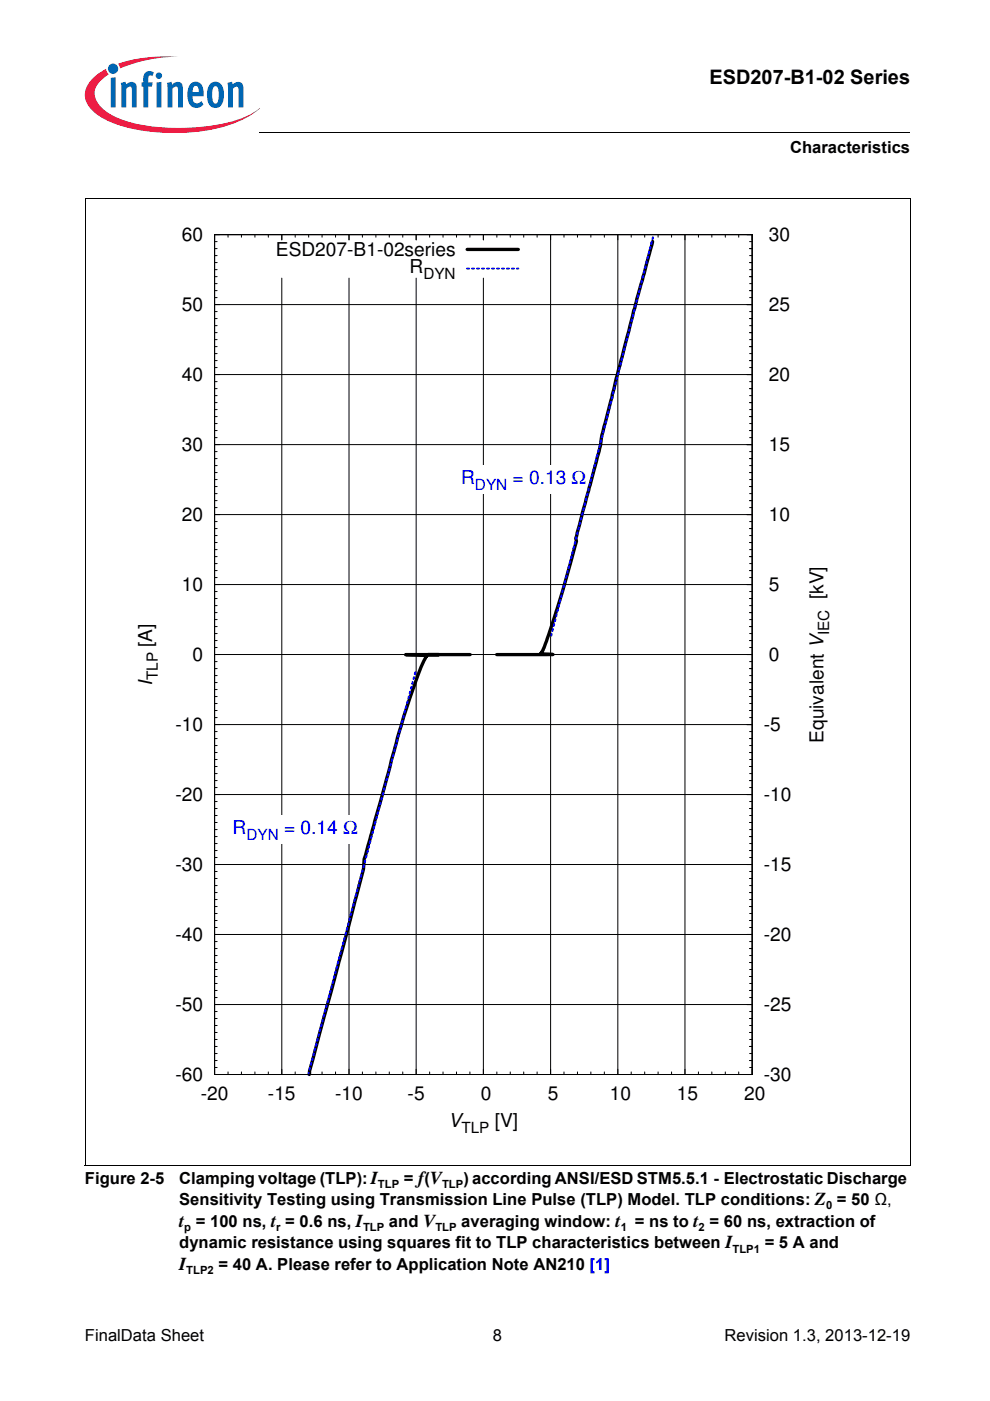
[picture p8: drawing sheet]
<svg xmlns="http://www.w3.org/2000/svg" width="210mm" height="297mm" viewBox="0 0 210 297" stroke-linecap="round" stroke-linejoin="round" font-family="sans-serif">
<circle cx="24" cy="14.6" r="1.09" fill="#0066b3"/>
<g fill="#ed1941">
<path d="M25 13.5l.8-.2a32.7 32.7 0 0 1 12-1.3 32.2 32.2 0 0 0-11.7 2.2l-.7 .3z"/>
<path d="M19.4 16.9a11.2 11.2 0 0 1 3.1-2.3l.2 .7 .4 .5a5 5 0 0 0-3 4.2 6 6 0 0 0 3.4 4.3 31.7 31.7 0 0 0 16 2.8 31.9 31.9 0 0 0 14-3.1l1.6-1.1a18.8 18.8 0 0 1-9.4 4.4 42.6 42.6 0 0 1-20.9-.9 11.1 11.1 0 0 1-6.5-4.7 4.3 4.3 0 0 1 1.1-4.8z"/>
</g>
<g fill="#0066b3">
<path d="M23.5 16.5l1-.1v6.4h-1z"/>
<path d="M25.6 17.6l1-.3 .1 .7a1.22 1.22 0 0 1 1.5-.6 1.22 1.22 0 0 1 .8 1.3v4.1h-1l-.1-4.2a.42 .42 0 0 0-.6-.2l-.5 .4v4h-1.1z"/>
<path d="M30.9 15.3l.8-.2 .7 .1 .2 .2-.3 .8-.1-.1a.47 .47 0 0 0-.7 .2l-.1 1.2h1l-.2 .9h-.8v4.4h-1v-4.4h-.4v-.9h.4v-.7a1.77 1.77 0 0 1 .5-1.5z"/>
<path d="M35.4 17.6l1-.3 .1 .7a1.22 1.22 0 0 1 1.4-.6 1.22 1.22 0 0 1 .9 1.3v4.1h-1.1v-4.2a.42 .42 0 0 0-.6-.2l-.5 .4v4h-1.1z"/>
<path d="M48.2 17.6l1-.3 .1 .7a1.22 1.22 0 0 1 1.5-.6 1.22 1.22 0 0 1 .8 1.3v4.1h-1l-.1-4.2a.42 .42 0 0 0-.6-.2l-.5 .4v4h-1z"/>
<path d="M33 16a.7 .7 0 0 1 1.4 0 .7 .7 0 0 1-1.4 0zM33.2 17.5l1-.1v5.4h-1z"/>
<path d="M40.5 17.7a1.6 1.6 0 0 1 1.7-.2 1.6 1.6 0 0 1 .9 1.5l.1 1.4h-2.4a1.09 1.09 0 0 0 .3 1.2 1.09 1.09 0 0 0 1.1 .2l.5-.4 .4 .8a1.88 1.88 0 0 1-2.2 .6 1.88 1.88 0 0 1-1.1-2v-1.7l.2-.8zM41.1 18.4l-.3 1.2h1.3v-.8a.58 .58 0 0 0-.4-.6 .58 .58 0 0 0-.6 .2z"/>
<path d="M44.7 17.6a1.77 1.77 0 0 1 1.9 0 1.77 1.77 0 0 1 .9 1.8v1.3a1.96 1.96 0 0 1-2.4 2.1 2.94 2.94 0 0 1-1.2-3.3 2.79 2.79 0 0 1 .8-1.9zM45.3 18.4a4.3 4.3 0 0 0 0 3.4l.4 .2a1.54 1.54 0 0 0 .7-1.9v-.4a1.19 1.19 0 0 0-.7-1.4z"/>
</g>
<path d="M55 28v.1z" fill="#000"/>
<path d="M55 28h137.9" fill="none" stroke="#000" stroke-width=".21"/>
<path d="M18 29h46v5h-46z" fill="#fff"/>
<g fill="none" stroke="#000" stroke-width=".21">
<path d="M45.5 58.7h.5M45.5 57.2h.5M45.5 55.7h.5M45.5 54.2h.5M45.5 52.7h.5M45.5 51.2h.5M45.5 49.7h114v178.1h-114zM48.4 49.7v.6M51.2 49.7v.6M54 49.7v.6M56.9 49.7v.6M59.7 49.7v1.2"/>
<path d="M59.7 59v168.8M62.6 49.7v.6M65.4 49.7v.6M68.3 49.7v.6M71.1 49.7v.6M74 49.7v1.2M74 59v168.8M76.8 49.7v.6M79.7 49.7v.6M82.5 49.7v.6M85.4 49.7v.6M88.2 49.7v1.2"/>
<path d="M88.2 59v168.8M91.1 49.7v.6M93.9 49.7v.6M96.8 49.7v.6M99.6 49.7v.6M102.5 49.7v1.2M102.5 59v168.8M105.3 49.7v.6M108.2 49.7v.6M111 49.7v.6M113.9 49.7v.6M116.7 49.7v178.1"/>
<path d="M119.6 49.7v.6M122.4 49.7v.6M125.3 49.7v.6M128.1 49.7v.6M131 49.7v178.1M133.8 49.7v.6M136.7 49.7v.6M139.5 49.7v.6M142.4 49.7v.6M145.2 49.7v178.1M148.1 49.7v.6M150.9 49.7v.6"/>
<path d="M153.8 49.7v.6M156.6 49.7v.6M158.9 58.7h.6M158.9 57.2h.6M158.9 55.7h.6M158.9 54.2h.6M158.9 52.7h.6M158.9 51.2h.6M45.5 76.5h.5M45.5 75h.5M45.5 73.5h.5M45.5 72h.5"/>
<path d="M45.5 70.5h.5M45.5 69h.5M45.5 67.5h.5M45.5 66.1h.5M45.5 61.6h.5M45.5 60.1h.5M45.5 79.4h114M45.5 77.9h.5M45.5 64.6h114M45.5 63.1h.5M158.9 77.9h.6M158.9 76.5h.6"/>
<path d="M158.9 75h.6M158.9 73.5h.6M158.9 72h.6M158.9 70.5h.6M158.9 69h.6M158.9 67.5h.6M158.9 66.1h.6M158.9 63.1h.6M158.9 61.6h.6M158.9 60.1h.6M45.5 98.7h.5M45.5 97.2h.5"/>
<path d="M45.5 95.7h.5M45.5 91.3h.5M45.5 89.8h.5M45.5 88.3h.5M45.5 86.8h.5M45.5 85.4h.5M45.5 83.9h.5M45.5 82.4h.5M45.5 80.9h.5M45.5 94.3h114M45.5 92.8h.5M158.9 98.7h.6"/>
<path d="M158.9 97.2h.6M158.9 95.7h.6M158.9 92.8h.6M158.9 91.3h.6M158.9 89.8h.6M158.9 88.3h.6M158.9 86.8h.6M158.9 85.4h.6M158.9 83.9h.6M158.9 82.4h.6M158.9 80.9h.6M45.5 119.5h.5"/>
<path d="M45.5 118h.5M45.5 116.5h.5M45.5 115h.5M45.5 113.5h.5M45.5 112.1h.5M45.5 110.6h.5M45.5 106.1h.5M45.5 104.7h.5M45.5 103.2h.5M45.5 101.7h.5M45.5 100.2h.5M45.5 109.1h114"/>
<path d="M45.5 107.6h.5M158.9 119.5h.6M158.9 118h.6M158.9 116.5h.6M158.9 115h.6M158.9 113.5h.6M158.9 112.1h.6M158.9 110.6h.6M158.9 107.6h.6M158.9 106.1h.6M158.9 104.7h.6M158.9 103.2h.6"/>
<path d="M158.9 101.7h.6M158.9 100.2h.6M45.5 135.8h.5M45.5 134.3h.5M45.5 132.8h.5M45.5 131.4h.5M45.5 129.9h.5M45.5 128.4h.5M45.5 126.9h.5M45.5 125.4h.5M45.5 121h.5M45.5 138.8h114"/>
<path d="M45.5 137.3h.5M45.5 123.9h114M45.5 122.5h.5M158.9 137.3h.6M158.9 135.8h.6M158.9 134.3h.6M158.9 132.8h.6M158.9 131.4h.6M158.9 129.9h.6M158.9 128.4h.6M158.9 126.9h.6M158.9 125.4h.6"/>
<path d="M158.9 122.5h.6M158.9 121h.6M45.5 159.6h.5M45.5 158.1h.5M45.5 156.6h.5M45.5 155.1h.5M45.5 150.6h.5M45.5 149.2h.5M45.5 147.7h.5M45.5 146.2h.5M45.5 144.7h.5M45.5 143.2h.5"/>
<path d="M45.5 141.8h.5M45.5 140.3h.5M45.5 153.6h114M45.5 152.1h.5M158.9 159.6h.6M158.9 158.1h.6M158.9 156.6h.6M158.9 155.1h.6M158.9 152.1h.6M158.9 150.6h.6M158.9 149.2h.6M158.9 147.7h.6"/>
<path d="M158.9 146.2h.6M158.9 144.7h.6M158.9 143.2h.6M158.9 141.8h.6M158.9 140.3h.6M45.5 178.8h.5M45.5 177.4h.5M45.5 175.9h.5M45.5 174.4h.5M45.5 172.9h.5M45.5 171.4h.5M45.5 169.9h.5"/>
<path d="M45.5 165.5h.5M45.5 164h.5M45.5 162.5h.5M45.5 161h.5M45.5 168.5h114M45.5 167h.5M158.9 178.8h.6M158.9 177.4h.6M158.9 175.9h.6M158.9 174.4h.6M158.9 172.9h.6M158.9 171.4h.6"/>
<path d="M158.9 169.9h.6M158.9 167h.6M158.9 165.5h.6M158.9 164h.6M158.9 162.5h.6M158.9 161h.6M45.5 199.6h.5M45.5 195.2h.5M45.5 193.7h.5M45.5 192.2h.5M45.5 190.7h.5M45.5 189.2h.5"/>
<path d="M45.5 187.8h.5M45.5 186.3h.5M45.5 184.8h.5M45.5 180.3h.5M45.5 198.1h114M45.5 196.6h.5M45.5 183.3h114M45.5 181.8h.5M158.9 199.6h.6M158.9 196.6h.6M158.9 195.2h.6M158.9 193.7h.6"/>
<path d="M158.9 192.2h.6M158.9 190.7h.6M158.9 189.2h.6M158.9 187.8h.6M158.9 186.3h.6M158.9 184.8h.6M158.9 181.8h.6M158.9 180.3h.6M45.5 218.9h.5M45.5 217.4h.5M45.5 215.9h.5M45.5 214.5h.5"/>
<path d="M45.5 210h.5M45.5 208.5h.5M45.5 207h.5M45.5 205.6h.5M45.5 204.1h.5M45.5 202.6h.5M45.5 201.1h.5M45.5 213h114M45.5 211.5h.5M158.9 218.9h.6M158.9 217.4h.6M158.9 215.9h.6"/>
<path d="M158.9 214.5h.6M158.9 211.5h.6M158.9 210h.6M158.9 208.5h.6M158.9 207h.6M158.9 205.6h.6M158.9 204.1h.6M158.9 202.6h.6M158.9 201.1h.6M45.5 224.9h.5M45.5 223.4h.5M45.5 221.9h.5"/>
<path d="M45.5 220.4h.5M45.5 226.3h.5M48.4 227.3v.5M51.2 227.3v.5M54 227.3v.5M56.9 227.3v.5M62.6 227.3v.5M65.4 227.3v.5M68.3 227.3v.5M71.1 227.3v.5M76.8 227.3v.5M79.7 227.3v.5"/>
<path d="M82.5 227.3v.5M85.4 227.3v.5M91.1 227.3v.5M93.9 227.3v.5M96.8 227.3v.5M99.6 227.3v.5M105.3 227.3v.5M108.2 227.3v.5M111 227.3v.5M113.9 227.3v.5M119.6 227.3v.5M122.4 227.3v.5"/>
<path d="M125.3 227.3v.5M128.1 227.3v.5M133.8 227.3v.5M136.7 227.3v.5M139.5 227.3v.5M142.4 227.3v.5M148.1 227.3v.5M150.9 227.3v.5M153.8 227.3v.5M156.6 227.3v.5M158.9 226.3h.6M158.9 224.9h.6"/>
<path d="M158.9 223.4h.6M158.9 221.9h.6M158.9 220.4h.6"/>
</g>
<g fill="#fff">
<path d="M98.9 98.6h24.3v6.1h-24.3z"/>
<path d="M50.4 172.8h24.4v6.1h-24.4z"/>
</g>
<path d="M99 52.9h10.9M138.4 51.2l-4 14.6-6.3 24.7-1.1 5.2-4.9 18.4 .1 .6-2.9 10.4-2.2 7a29.9 29.9 0 0 1-2.2 6.2l-.2 .2 .2 .1 2.4 .2h-12M99.7 138.8h-13.7l4 .1 .4 .1v.1a97.4 97.4 0 0 0-6.3 18.1l-6.9 24.9-.1 2.1-.3 1.3-11.2 41.6v.7" fill="none" stroke="#000" stroke-width=".71"/>
<path d="M99 56.9h10.9M116.9 134.8l21.7-85.1M65.4 227.8l22.7-85.4" fill="none" stroke="#00f" stroke-width=".44" stroke-dasharray=".4 .7"/>
<path d="M18 42.1h175M18 42.1v205M45.5 49.7h114v178.1h-114zM192.9 42.1v205.1M18 247.1h174.9" fill="none" stroke="#000" stroke-width=".21"/>
<text font-size="4.2" x="150.4" y="17.8">ESD207-B1-02 Series</text>
<g font-size="4.1">
<text x="38.5" y="51.1">60</text>
<text x="163" y="51.1">30</text>
<text x="58.5" y="54.2">ESD207-B1-02series</text>
<text x="86.8" y="57.9">R</text>
<text x="38.5" y="65.9">50</text>
<text x="163" y="65.9">25</text>
<text x="38.5" y="80.8">40</text>
<text x="163" y="80.8">20</text>
<text x="38.5" y="95.6">30</text>
<text x="163" y="95.6">15</text>
<text x="38.5" y="110.5">20</text>
<text x="163" y="110.5">10</text>
<text x="38.5" y="125.3">10</text>
<text x="163" y="125.3">5</text>
<text x="174.6" y="127.1" transform="rotate(-90 174.6 127.1)">[kV]</text>
<text x="32.2" y="137.2" transform="rotate(-90 32.2 137.2)">[A]</text>
<text x="40.8" y="140.1">0</text>
<text x="163" y="140.1">0</text>
<text x="32.2" y="145.4" transform="rotate(-90 32.2 145.4)">I</text>
<text x="37.2" y="155">-10</text>
<text x="161.9" y="155">-5</text>
<text x="174.6" y="157.5" transform="rotate(-90 174.6 157.5)">Equivalent V</text>
<text x="37.2" y="169.8">-20</text>
<text x="161.9" y="169.8">-10</text>
<text x="37.2" y="184.6">-30</text>
<text x="161.9" y="184.6">-15</text>
<text x="37.2" y="199.5">-40</text>
<text x="161.9" y="199.5">-20</text>
<text x="37.2" y="214.3">-50</text>
<text x="161.9" y="214.3">-25</text>
<text x="37.2" y="229.2">-60</text>
<text x="42.6" y="233.2">-20</text>
<text x="56.8" y="233.2">-15</text>
<text x="71.1" y="233.2">-10</text>
<text x="86.4" y="233.2">-5</text>
<text x="101.9" y="233.2">0</text>
<text x="116.2" y="233.2">5</text>
<text x="129.3" y="233.2">10</text>
<text x="143.5" y="233.2">15</text>
<text x="157.8" y="233.2">20</text>
<text x="161.9" y="229.2">-30</text>
<text x="95.1" y="238.9">V</text>
<text x="104.9" y="238.9">[V]</text>
</g>
<g font-size="4.1" fill="#00f">
<text x="97.8" y="102.6">R</text>
<text x="108.7" y="102.6">= 0.13 Ω</text>
<text x="49.3" y="176.8">R</text>
<text x="60.2" y="176.8">= 0.14 Ω</text>
</g>
<g font-size="3.9">
<text x="38" y="260.1">t = 100 ns, t = 0.6 ns, I</text>
<text x="38" y="269.3">I</text>
</g>
<g font-size="3.5">
<text x="167.5" y="32.5">Characteristics</text>
<text x="18" y="250.9">Figure 2-5</text>
<text x="38" y="250.9">Clamping voltage (TLP):I</text>
<text x="85.6" y="250.9">= f(V</text>
<text x="98.3" y="250.9">) according ANSI/ESD STM5.5.1 - Electrostatic Discharge</text>
<text x="38" y="255.5">Sensitivity Testing using Transmission Line Pulse (TLP) Model. TLP conditions: Z = 50 Ω,</text>
<text x="82.5" y="260.1">and V</text>
<text x="97.8" y="260.1">averaging window: t</text>
<text x="134.6" y="260.1">= ns to t = 60 ns, extraction of</text>
<text x="38" y="264.7">dynamic resistance using squares fit to TLP characteristics between I</text>
<text x="46.3" y="269.3">= 40 A. Please refer to Application Note AN210 [1]</text>
<text x="162.1" y="264.7">= 5 A and</text>
<text x="18" y="284.4">FinalData Sheet</text>
<text x="104.5" y="284.4">8</text>
<text x="153.6" y="284.4">Revision 1.3, 2013-12-19</text>
</g>
<g font-size="3.2">
<text x="89.8" y="59.1">DYN</text>
<text x="175.8" y="134.7" transform="rotate(-90 175.8 134.7)">IEC</text>
<text x="33.5" y="144.2" transform="rotate(-90 33.5 144.2)">TLP</text>
<text x="97.8" y="240.1">TLP</text>
</g>
<g font-size="3.2" fill="#00f">
<text x="100.7" y="103.8">DYN</text>
<text x="52.2" y="178">DYN</text>
</g>
<g font-size="2.4">
<text x="80.1" y="251.8">TLP</text>
<text x="93.7" y="251.8">TLP</text>
<text x="175.2" y="256.4">0</text>
<text x="39.1" y="261">p</text>
<text x="58.6" y="261">r</text>
<text x="77" y="261">TLP</text>
<text x="92.3" y="261">TLP</text>
<text x="131.6" y="261">1</text>
<text x="148.1" y="261">2</text>
<text x="155.3" y="265.6">TLP1</text>
<text x="39.5" y="270.2">TLP2</text>
</g>
</svg>
